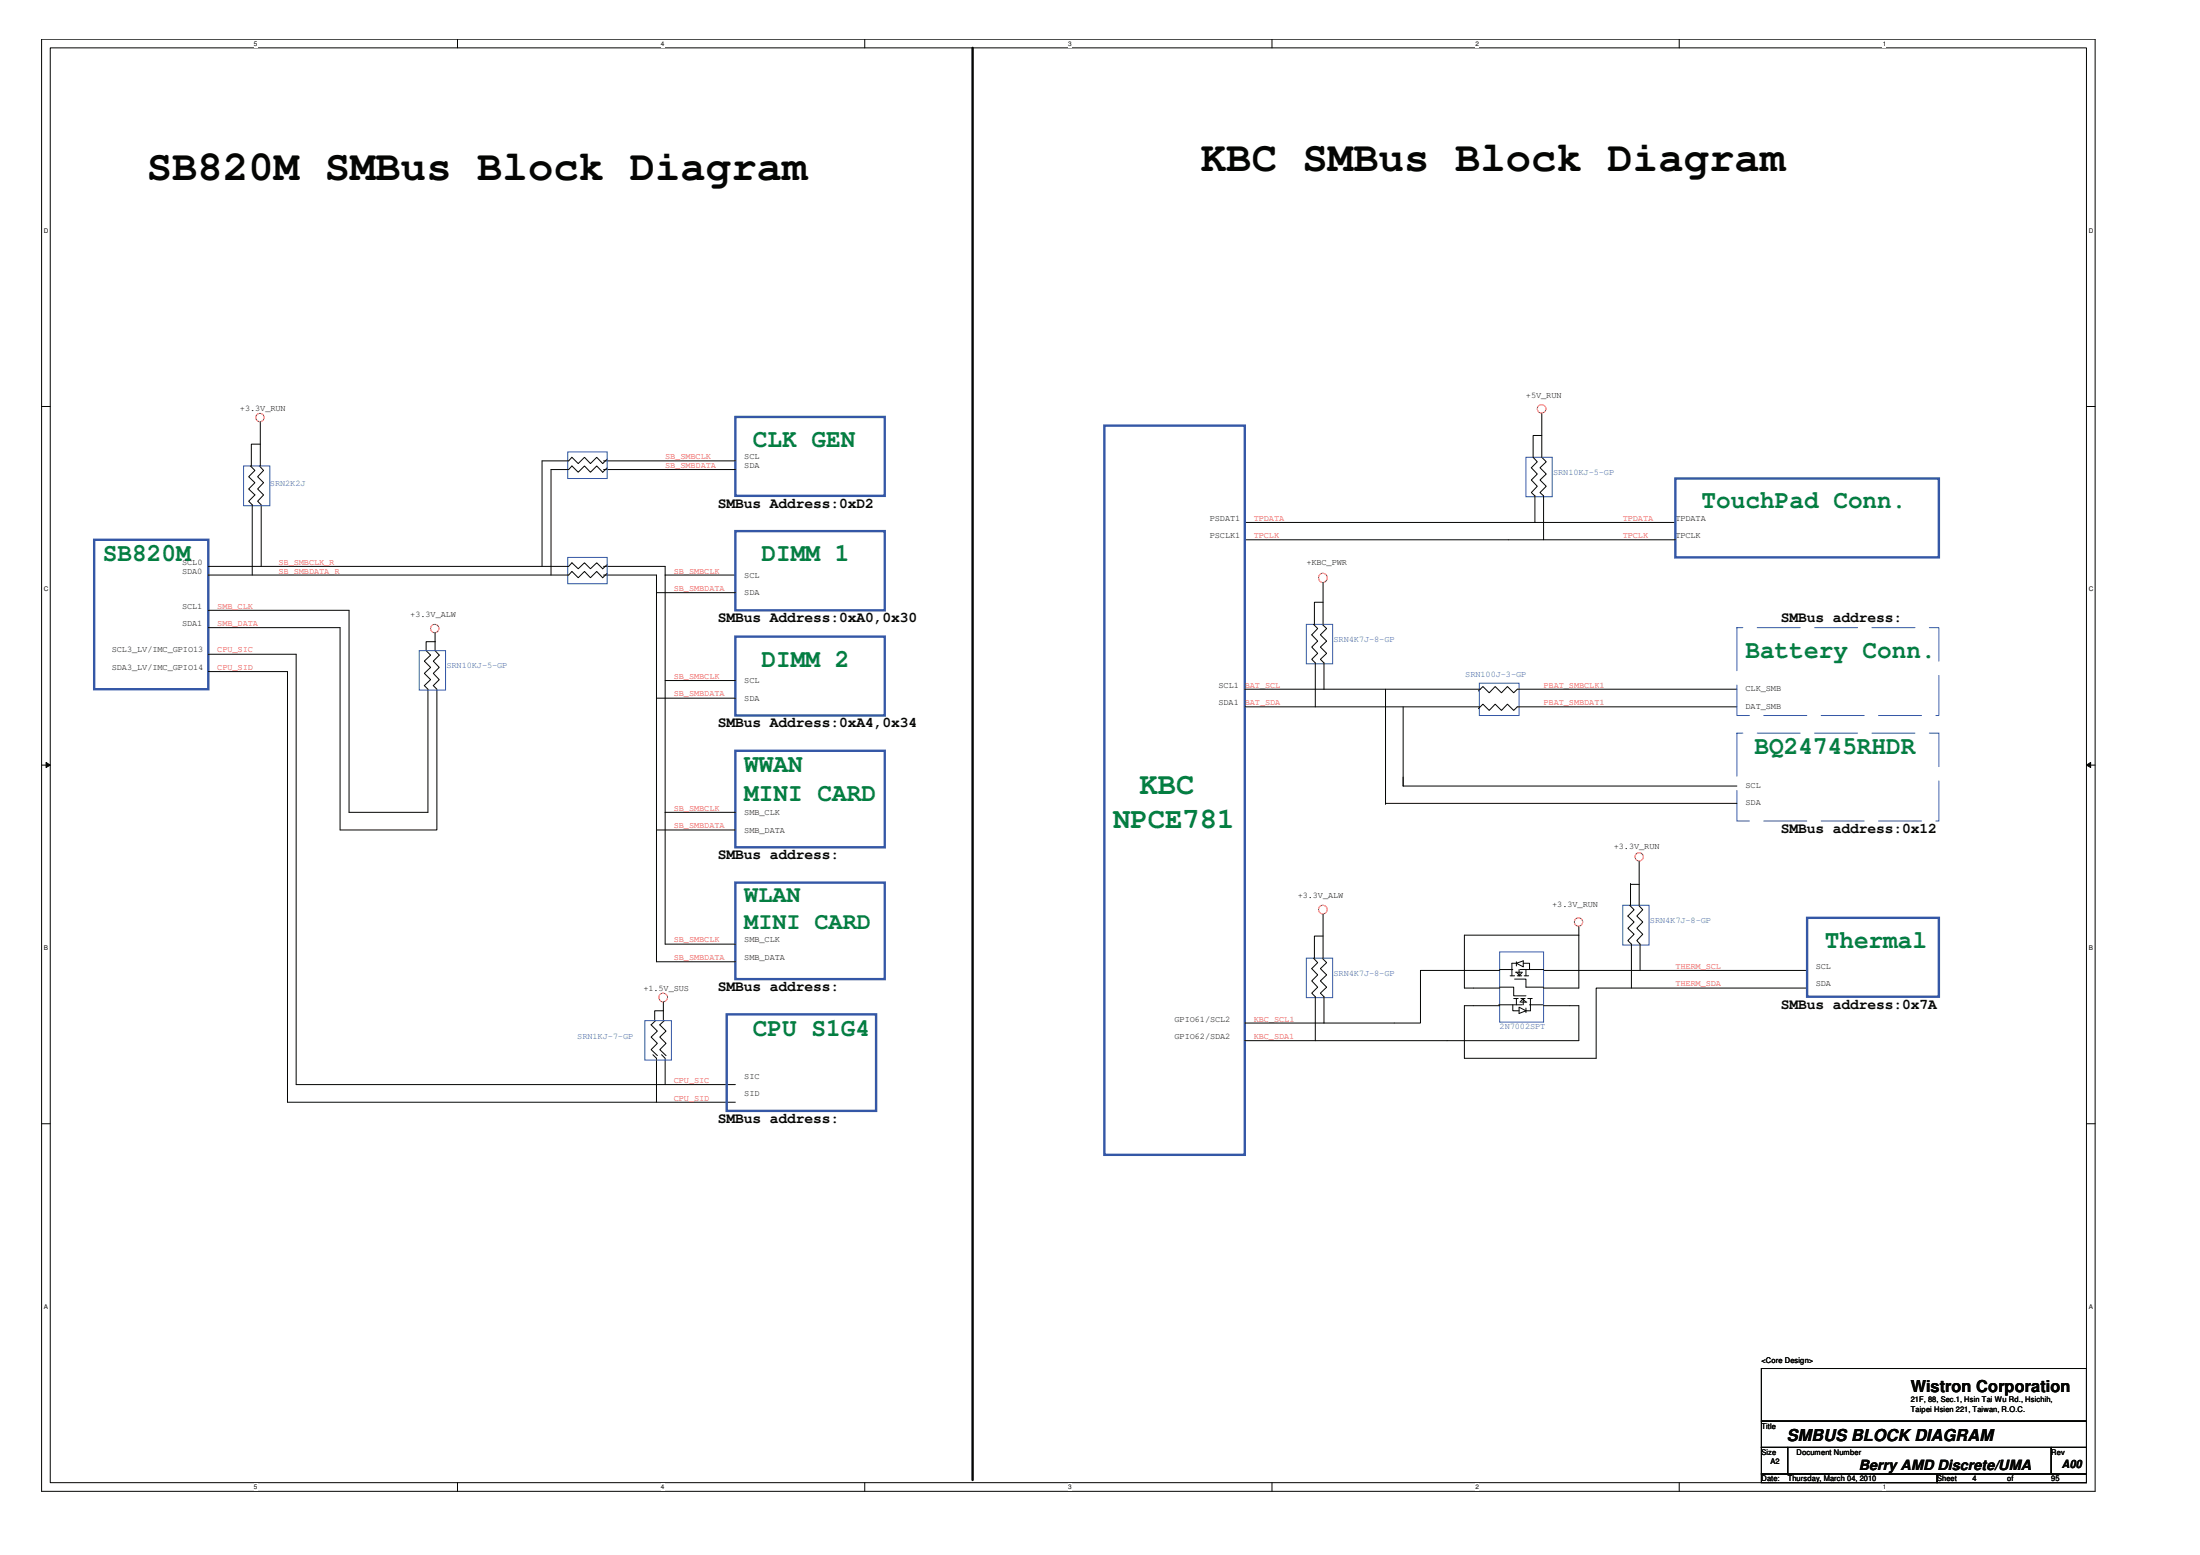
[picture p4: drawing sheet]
<svg xmlns="http://www.w3.org/2000/svg" width="297mm" height="210mm" viewBox="0 0 297 210" stroke-linecap="round" stroke-linejoin="round" font-family="sans-serif">
<path d="M5.6 5.3h277.3v196h-277.3zM6.8 6.5h274.9v193.6h-274.9z" fill="none" stroke="#040503" stroke-width=".14"/>
<g fill="#fff">
<path d="M34.3 5.4h.4v1h-.4z"/>
<path d="M34.3 200.3h.4v.9h-.4z"/>
</g>
<path d="M61.8 5.3v1.2M61.8 200.1v1.2" fill="none" stroke="#040503" stroke-width=".14"/>
<g fill="#fff">
<path d="M89.2 5.4h.5v1h-.5z"/>
<path d="M89.2 200.3h.5v.9h-.5z"/>
</g>
<path d="M116.8 5.3v1.2M116.8 200.1v1.2" fill="none" stroke="#040503" stroke-width=".14"/>
<g fill="#fff">
<path d="M144.2 5.4h.5v1h-.5z"/>
<path d="M144.2 200.3h.5v.9h-.5z"/>
</g>
<path d="M171.7 5.3v1.2M171.7 200.1v1.2" fill="none" stroke="#040503" stroke-width=".14"/>
<g fill="#fff">
<path d="M199.2 5.4h.5v1h-.5z"/>
<path d="M199.2 200.3h.5v.9h-.5z"/>
</g>
<path d="M226.7 5.3v1.2M226.7 200.1v1.2" fill="none" stroke="#040503" stroke-width=".14"/>
<g fill="#fff">
<path d="M254.2 5.4h.5v1h-.5z"/>
<path d="M254.2 200.3h.5v.9h-.5z"/>
<path d="M5.9 30.7h.6v.9h-.6z"/>
<path d="M282 30.7h.6v.9h-.6z"/>
<path d="M5.9 79.1h.6v.9h-.6z"/>
<path d="M282 79.1h.6v.9h-.6z"/>
</g>
<path d="M5.6 54.9h1.2M281.7 54.9h1.2" fill="none" stroke="#040503" stroke-width=".14"/>
<g fill="#fff">
<path d="M5.9 127.5h.6v1h-.6z"/>
<path d="M282 127.5h.6v1h-.6z"/>
</g>
<path d="M5.6 103.3h1.2M281.7 103.3h1.2" fill="none" stroke="#040503" stroke-width=".14"/>
<path d="M6.2 102.9l.6 .4-.6 .3z" fill="#040503"/>
<path d="M6.2 102.9l.6 .4-.6 .3z" fill="none" stroke="#040503" stroke-width=".14"/>
<path d="M281.7 103.3l.6-.4v.7z" fill="#040503"/>
<path d="M281.7 103.3l.6-.4v.7z" fill="none" stroke="#040503" stroke-width=".14"/>
<g fill="#fff">
<path d="M5.9 175.9h.6v1h-.6z"/>
<path d="M282 175.9h.6v1h-.6z"/>
</g>
<g fill="none" stroke="#040503" stroke-width=".14">
<path d="M35.1 60h-1.2v2.9M35.1 57v5.9M208.2 55.8v5.9l.6 .6-.9 .8 .9 .9-.9 .8 .9 .8-.9 .9 .5 .4v6h-40.3M208.2 58.8h-1.2v2.9l.6 .6-.8 .8 .8 .9-.8 .8 .8 .8-.8 .9 .4 .4v3.6M33.8 62.9l.6 .6-.8 .9 .8 .8-.8 .8 .8 .8-.8 .9 .5 .4v9.5M35 62.9l.6 .6-.8 .9 .8 .8-.8 .8 .8 .8-.8 .9 .5 .4v8.4M81.5 76.5h8.3v50.9h9.5M81.5 77.6h7.1v52.2h10.7M81.5 63.4h17.8M81.5 62.2h17.8M82 77.4l-.6 .6-.8-.9-.9 .9-.8-.9-.8 .9-.9-.9-.4 .5h-48.7M82 76.2l-.6 .6-.8-.8-.9 .8-.8-.8-.8 .8-.9-.8-.4 .5h-48.7"/>
<path d="M82 63.1l-.6 .6-.8-.8-.9 .8-.8-.8-.8 .8-.9-.8-.4 .5h-2.4v14.2M82 62l-.6 .6-.8-.9-.9 .9-.8-.9-.8 .9-.9-.9-.4 .5h-3.6v14.3M89.8 77.6h9.5M168.1 70.5h58.1M178.6 78.7v5.6M208.4 72.9h17.8M28.1 84.7h17.8v27.3h13.1v-19l-.5-.5 .8-.8-.8-.8 .8-.8-.8-.9 .8-.8-.6-.6v-2.4M28.1 82.4h19v27.3h10.7v-16.7l-.5-.5 .8-.8-.8-.8 .8-.8-.8-.9 .8-.8-.6-.6v-1.2h1.2M28.1 88.3h11.9v58.1h59.3M28.1 90.7h10.7v58.1h60.5M88.6 80h10.7M88.6 94.2h10.7"/>
<path d="M89.8 91.9h9.5M168.1 93h31.8M168.1 95.4h31.6M177.3 84.3l.6 .5-.8 .9 .8 .8-.8 .8 .8 .9-.8 .8 .5 .5v5.9M178.5 84.3l.6 .5-.8 .9 .8 .8-.8 .8 .8 .9-.8 .8 .5 .5v3.5M178.6 81.3h-1.1v3M187.1 93v15.4M189.4 95.4v10.7h45.1M234.5 93h-29.6l-.5 .5-.9-.8-.8 .8-.8-.8-.8 .8-.9-.8-.6 .6M234.5 95.4h-29.6l-.5 .5-.9-.8-.8 .8-.8-.8-.8 .8-.9-.8-.6 .6M88.6 112h10.7M89.8 109.7h9.5"/>
<path d="M187.1 108.4h.1M187.1 108.4h47.4M220.1 119.3v2.9M220.1 119.4h1.2M221.3 116.3v5.9M88.5 137.8l-.6 .5 .9 .9-.9 .8 .9 .8-.9 .9 .9 .8M89.6 136.4h-1.2v1.3M89.6 135.3v2.4M89.7 137.8l-.6 .5 .8 .9-.8 .8 .8 .8-.8 .9 .8 .8M177.3 129.3l.6 .6-.8 .9 .8 .8-.8 .8 .8 .9-.8 .8 .5 .4v6M178.5 129.3l.6 .6-.8 .9 .8 .8-.8 .8 .8 .9-.8 .8 .5 .4v3.6M178.6 126.4h-1.1v2.9"/>
<path d="M178.6 123.4v5.9M202.4 135.6h3.1M202.5 131h-10.7v7.1h-23.7M202.5 133.3h1.9v1.1h1.6M202.5 130.9h1.8M203.9 131.7h.6M204.3 135.6v.8h.8M204.4 134.8h.6M204.5 132.2h1.5v1.1h2.4M204.6 131.2h.9M204.7 130l1-.3v.8zM204.7 129.8v.6"/>
<path d="M204.7 134.8v.8M204.7 131.2l.5 .5M204.9 130h-.8v1.7M204.9 131.7h.6M205.1 136l.9 .4-.9 .4zM205.1 130.9v.8l.4-.5M205.2 130.9h3.2M205.2 135.3l.5-.5v.8M205.3 134.8h.6M205.3 135.3h.9M205.5 134.8l.5 .5M205.7 130h.8v.9"/>
<path d="M205.8 131.7h.6M206 130.9v.8M206 136.1v.6M206.3 134.8h.6M206.5 135.6h1.8M206.6 134.8v1.6h-.7M208.4 131h35.6M208.4 135.8h4.8v4.7h-45.1M213.2 125.1v8.3h-4.8M213.2 126.2h-15.5v7.2h4.8M220 122.2l.6 .6-.8 .9 .8 .8-.8 .8 .8 .8-.8 .9 .5 .4v6M221.2 122.2l.6 .6-.8 .9 .8 .8-.8 .8 .8 .8-.8 .9 .4 .4v3.6"/>
<path d="M244 133.4h-28.5v9.5h-17.8v-7.1h4.8M5.6 151.7h1.2M88.2 142.4l.4 .5v5.9M89.3 142.4l.5 .5v3.5M281.7 151.7h1.2M237.8 184.7h43.9v7.1h-43.9zM237.8 191.8h43.9v3.6h-43.9zM237.8 195.4h3.6v3.6h-3.6zM237.8 199h23.7v1.1h-23.7zM241.4 195.4h35.5v3.6h-35.5zM261.5 199h20.2v1.1h-20.2zM276.9 195.4h4.8v3.6h-4.8z"/>
</g>
<path d="M234.5 99h27.3v11.8h-27.3zM234.5 84.7h27.3v11.9h-27.3z" fill="none" stroke="#3457a6" stroke-width=".14" stroke-dasharray="5.8 1.9"/>
<path d="M32.9 62.9h3.5v5.4h-3.5zM76.7 75.2h5.3v3.6h-5.3zM76.7 61h5.3v3.6h-5.3zM206 61.7h3.6v5.4h-3.6zM56.6 87.8h3.6v5.4h-3.6zM176.4 84.3h3.5v5.3h-3.5zM199.7 92.2h5.4v4.4h-5.4zM87.1 137.8h3.6v5.3h-3.6zM176.4 129.3h3.5v5.4h-3.5zM202.5 128.5h5.9v9.5h-5.9zM219.1 122.2h3.6v5.4h-3.6z" fill="none" stroke="#3457a6" stroke-width=".14"/>
<g fill="none" stroke="#ee2523" stroke-width=".14">
<circle cx="35.1" cy="56.4" r=".57"/>
<circle cx="208.2" cy="55.2" r=".57"/>
<circle cx="178.6" cy="78" r=".61"/>
<circle cx="58.7" cy="84.8" r=".57"/>
<circle cx="221.3" cy="115.7" r=".57"/>
<circle cx="89.5" cy="134.6" r=".59"/>
<circle cx="178.6" cy="122.8" r=".59"/>
<circle cx="213.1" cy="124.5" r=".57"/>
</g>
<path d="M99.3 56.3h20.2v10.6h-20.2zM149.1 57.5h19v98.4h-19zM12.7 72.9h15.4v20.1h-15.4zM99.3 71.7h20.2v10.7h-20.2zM226.2 64.6h35.6v10.6h-35.6zM99.3 85.9h20.2v10.7h-20.2zM99.3 101.3h20.2v13.1h-20.2zM99.3 119.1h20.2v13.1h-20.2zM98.1 136.9h20.2v13.1h-20.2zM244 123.9h17.8v10.6h-17.8z" fill="none" stroke="#3457a6" stroke-width=".32"/>
<path d="M131.3 6.5v193.3" fill="none" stroke="#040503" stroke-width=".32"/>
<g font-size="5.7" fill="#040503">
<text x="162.1" y="23.1">KBC SMBus Block Diagram</text>
<text x="19.8" y="24.3">SB820M SMBus Block Diagram</text>
</g>
<text font-size="4.1" fill="#047e41" x="153.9" y="107.2">KBC</text>
<text font-size="3.9" fill="#047e41" x="150.3" y="111.8">NPCE781</text>
<g font-size="3.4" fill="#047e41">
<text x="101.7" y="60.3">CLK GEN</text>
<text x="229.8" y="68.6">TouchPad Conn.</text>
<text x="13.9" y="75.7">SB820M</text>
<text x="102.8" y="75.7">DIMM 1</text>
<text x="102.8" y="90">DIMM 2</text>
<text x="235.7" y="88.8">Battery Conn.</text>
<text x="236.9" y="101.8">BQ24745RHDR</text>
<text x="100.5" y="104.2">WWAN</text>
<text x="100.5" y="108.1">MINI CARD</text>
<text x="246.4" y="127.9">Thermal</text>
<text x="101.7" y="139.8">CPU S1G4</text>
</g>
<g font-size="3.2" fill="#047e41">
<text x="100.5" y="121.8">WLAN</text>
<text x="100.5" y="125.3">MINI CARD</text>
</g>
<g font-size="2.2" fill="#040503">
<text x="258" y="188">Wistron Corporation</text>
<text x="241.2" y="194.5">SMBUS BLOCK DIAGRAM</text>
</g>
<g font-size="2" fill="#040503">
<text x="96.9" y="68.5">SMBus Address:0xD2</text>
<text x="96.9" y="84">SMBus Address:0xA0,0x30</text>
<text x="240.4" y="84">SMBus address:</text>
<text x="96.9" y="98.2">SMBus Address:0xA4,0x34</text>
<text x="240.4" y="112.4">SMBus address:0x12</text>
<text x="96.9" y="116">SMBus address:</text>
<text x="96.9" y="133.8">SMBus address:</text>
<text x="240.4" y="136.2">SMBus address:0x7A</text>
<text x="96.9" y="151.6">SMBus address:</text>
</g>
<text font-size="1.9" fill="#040503" x="251" y="198.4">Berry AMD Discrete/UMA</text>
<text font-size="1.5" fill="#040503" x="278.4" y="198.2">A00</text>
<g font-size="1.2" fill="#040503">
<text x="206" y="53.7">+5V_RUN</text>
<text x="32.4" y="55.5">+3.3V_RUN</text>
<text x="100.5" y="62">SCL</text>
<text x="100.5" y="63.2">SDA</text>
<text x="163.3" y="70.3">PSDAT1</text>
<text x="226.2" y="70.3">TPDATA</text>
<text x="24.6" y="76.2">SCL0</text>
<text x="24.6" y="77.4">SDA0</text>
<text x="100.5" y="78">SCL</text>
<text x="163.3" y="72.7">PSCLK1</text>
<text x="176.4" y="76.2">+KBC_PWR</text>
<text x="226.2" y="72.7">TPCLK</text>
<text x="24.6" y="82.1">SCL1</text>
<text x="55.4" y="83.4">+3.3V_ALW</text>
<text x="100.5" y="80.4">SDA</text>
<text x="15.1" y="88.1">SCL3_LV/IMC_GPIO13</text>
<text x="24.6" y="84.5">SDA1</text>
<text x="15.1" y="90.5">SDA3_LV/IMC_GPIO14</text>
<text x="100.5" y="92.2">SCL</text>
<text x="100.5" y="94.6">SDA</text>
<text x="164.5" y="92.8">SCL1</text>
<text x="164.5" y="95.2">SDA1</text>
<text x="235.7" y="93.3">CLK_SMB</text>
<text x="235.7" y="95.7">DAT_SMB</text>
<text x="235.7" y="106.3">SCL</text>
<text x="100.5" y="110">SMB_CLK</text>
<text x="100.5" y="112.4">SMB_DATA</text>
<text x="235.7" y="108.7">SDA</text>
<text x="217.9" y="114.7">+3.3V_RUN</text>
<text x="175.2" y="121.3">+3.3V_ALW</text>
<text x="209.6" y="122.5">+3.3V_RUN</text>
<text x="100.5" y="129.6">SMB_DATA</text>
<text x="100.5" y="127.2">SMB_CLK</text>
<text x="245.2" y="130.8">SCL</text>
<text x="86.9" y="133.7">+1.5V_SUS</text>
<text x="158.6" y="137.9">GPIO61/SCL2</text>
<text x="245.2" y="133.1">SDA</text>
<text x="158.6" y="140.3">GPIO62/SDA2</text>
<text x="100.5" y="145.6">SIC</text>
<text x="100.5" y="148">SID</text>
</g>
<g font-size="1.2" fill="#3457a6">
<text x="36.4" y="65.6">SRN2K2J</text>
<text x="209.7" y="64.1">SRN10KJ-5-GP</text>
<text x="180.1" y="86.7">SRN4K7J-8-GP</text>
<text x="60.3" y="90.2">SRN10KJ-5-GP</text>
<text x="197.8" y="91.4">SRN100J-3-GP</text>
<text x="222.8" y="124.6">SRN4K7J-8-GP</text>
<text x="180.1" y="131.7">SRN4K7J-8-GP</text>
<text x="77.9" y="140.3">SRN1KJ-7-GP</text>
<text x="202.5" y="138.9">2N7002SPT</text>
</g>
<g font-size="1.2" fill="#ee2523">
<text x="89.8" y="62">SB_SMBCLK</text>
<text x="89.8" y="63.2">SB_SMBDATA</text>
<text x="169.3" y="70.3">TPDATA</text>
<text x="219.1" y="70.3">TPDATA</text>
<text x="37.6" y="76.2">SB_SMBCLK_R</text>
<text x="37.6" y="77.4">SB_SMBDATA_R</text>
<text x="91" y="77.4">SB_SMBCLK</text>
<text x="169.3" y="72.7">TPCLK</text>
<text x="219.1" y="72.7">TPCLK</text>
<text x="29.3" y="82.1">SMB_CLK</text>
<text x="91" y="79.8">SB_SMBDATA</text>
<text x="29.3" y="84.5">SMB_DATA</text>
<text x="29.3" y="88.1">CPU_SIC</text>
<text x="29.3" y="90.5">CPU_SID</text>
<text x="91" y="91.6">SB_SMBCLK</text>
<text x="91" y="94">SB_SMBDATA</text>
<text x="168.1" y="92.8">BAT_SCL</text>
<text x="168.1" y="95.2">BAT_SDA</text>
<text x="208.4" y="92.8">PBAT_SMBCLK1</text>
<text x="208.4" y="95.2">PBAT_SMBDAT1</text>
<text x="91" y="109.4">SB_SMBCLK</text>
<text x="91" y="111.8">SB_SMBDATA</text>
<text x="91" y="127.2">SB_SMBCLK</text>
<text x="91" y="129.6">SB_SMBDATA</text>
<text x="226.2" y="130.8">THERM_SCL</text>
<text x="169.3" y="137.9">KBC_SCL1</text>
<text x="226.2" y="133.1">THERM_SDA</text>
<text x="169.3" y="140.3">KBC_SDA1</text>
<text x="91" y="146.2">CPU_SIC</text>
<text x="91" y="148.6">CPU_SID</text>
</g>
<g font-size="1" fill="#040503">
<text x="237.8" y="184">&lt;Core Design&gt;</text>
<text x="258" y="189.3">21F, 88, Sec.1, Hsin Tai Wu Rd., Hsichih,</text>
<text x="258" y="190.6">Taipei Hsien 221, Taiwan, R.O.C.</text>
<text x="237.8" y="192.8">Title</text>
<text x="237.8" y="196.4">Size</text>
<text x="239" y="197.6">A2</text>
<text x="242.6" y="196.4">Document Number</text>
<text x="277" y="196.4">Rev</text>
<text x="237.8" y="200">Date:</text>
<text x="241.4" y="200">Thursday, March 04, 2010</text>
<text x="261.5" y="200">Sheet</text>
<text x="266.3" y="200">4</text>
<text x="271" y="200">of</text>
<text x="277" y="200">95</text>
</g>
<g font-size=".9" fill="#040503">
<text x="34.3" y="6.2">5</text>
<text x="89.2" y="6.2">4</text>
<text x="144.2" y="6.2">3</text>
<text x="199.2" y="6.2">2</text>
<text x="254.2" y="6.2">1</text>
<text x="5.9" y="31.4">D</text>
<text x="282" y="31.4">D</text>
<text x="5.9" y="79.8">C</text>
<text x="282" y="79.8">C</text>
<text x="5.9" y="128.3">B</text>
<text x="282" y="128.3">B</text>
<text x="5.9" y="176.7">A</text>
<text x="282" y="176.7">A</text>
<text x="34.3" y="201">5</text>
<text x="89.2" y="201">4</text>
<text x="144.2" y="201">3</text>
<text x="199.2" y="201">2</text>
<text x="254.2" y="201">1</text>
</g>
</svg>
